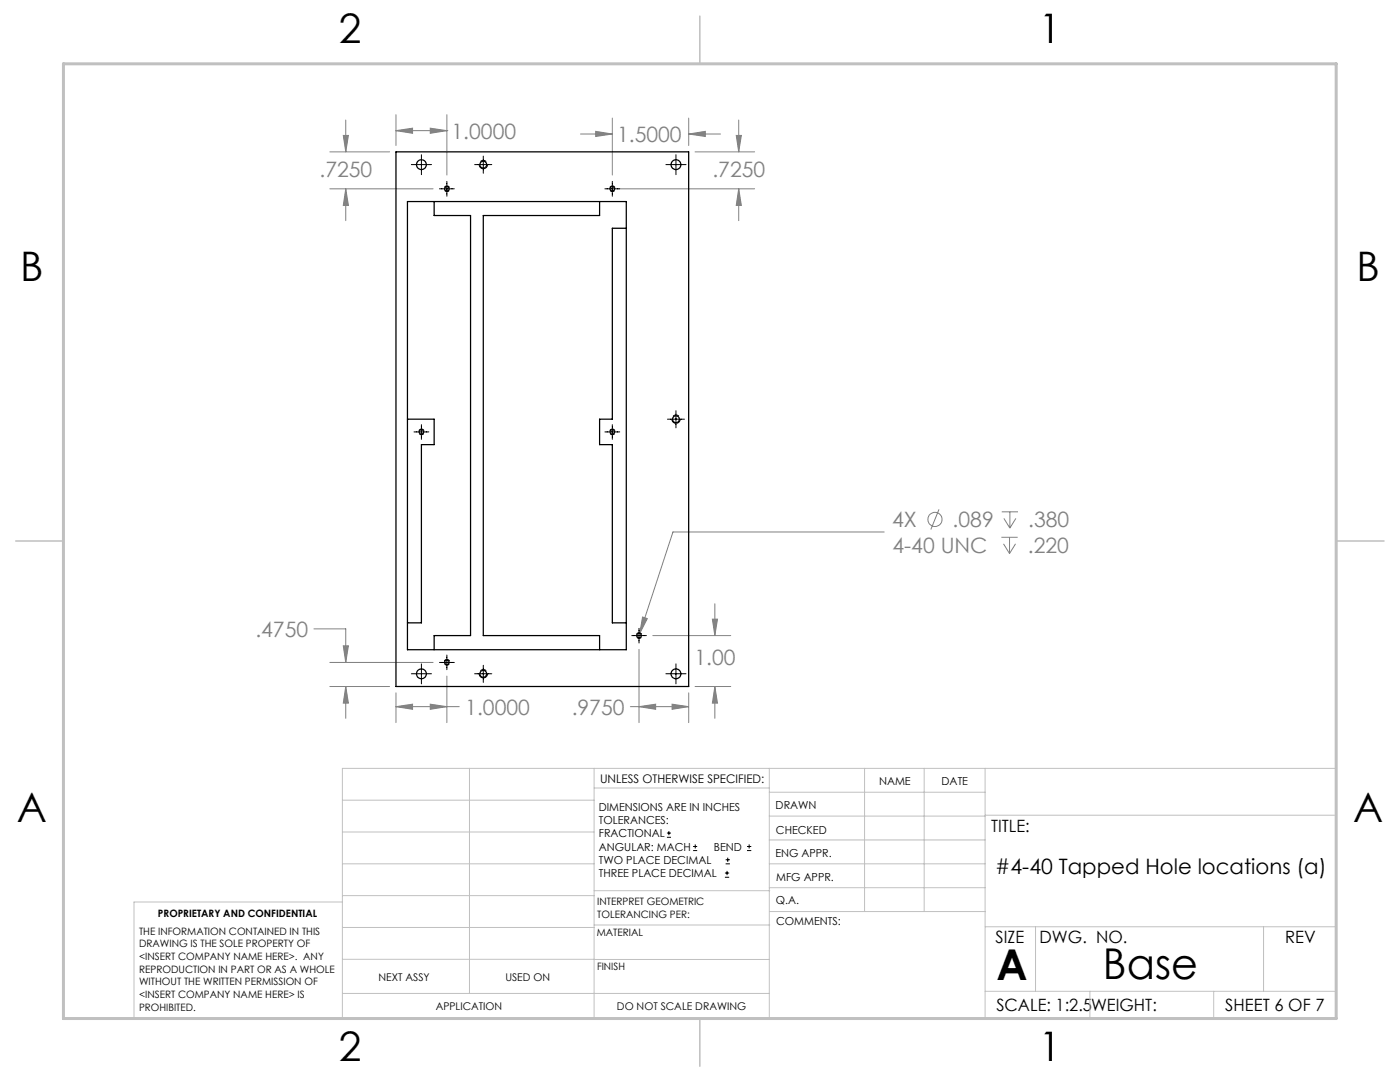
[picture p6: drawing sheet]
<svg xmlns="http://www.w3.org/2000/svg" width="279mm" height="216mm" viewBox="0 0 279 216" stroke-linecap="round" stroke-linejoin="round" font-family="sans-serif">
<g fill="none" stroke="#808080" stroke-width=".2">
<path d="M65.8 37.7h20.6M65.8 30.3h12M68.5 27h1l-.5 3.3zM69 37.7l.5 3.3h-1zM69 24v6.3M69 37.7v6.3M79 26.1l3.3-.5v1zM79 22.9v6.1M79 26.1h10.2M85.9 25.6l3.3 .5-3.3 .5zM89.2 26.1h.1M89.2 22.9v12"/>
<path d="M115.9 26.7h6.3M118.9 26.2l3.3 .5-3.3 .5zM122.2 23.6v11.3M123.5 37.7h27.1M137.4 26.7l3.4-.5v1zM137.4 23.6v5.4M137.4 26.7h6.4M138.7 30.3h11.9M146.9 27h1.1l-.6 3.3zM147.4 37.7l.6 3.3h-1.1zM147.4 24v6.3M147.4 37.7v6.3"/>
<path d="M176.5 106.2h-42.2l-6.6 20.2M187.4 101.6l-1.6 4.1M199.8 107.2h3.3M199.9 102.1h3.3M200.3 108.5l1.2 2M200.3 103.4l1.2 2M201.5 107.2v3.3M201.5 102.1v3.3M202.7 108.5l-1.2 2M202.7 103.4l-1.2 2M62.7 125.5h6.3v6.7M65.8 137h12"/>
<path d="M65.8 132.2h20.6M68.5 128.9h1l-.5 3.3zM69 137l.5 3.3h-1zM69 137v6.3M79 138.3v5.9M89.2 134.9v9.3M127.5 129.6v14.6M128.2 123.1l1 .3-1.5 3zM130.3 126.8h15.5M137.4 138.3v5.9M138.7 137h7.1M142.2 123.5h1l-.5 3.3z"/>
<path d="M142.7 137l.5 3.3h-1zM142.7 120.5v6.3M142.7 137v6.3M79 141l3.3-.5v1zM79 141h12.7M85.9 140.5l3.3 .5-3.3 .5zM125.8 141h11.6M127.5 141l3.3-.5v1zM134.1 140.5l3.3 .5-3.3 .5z"/>
<circle cx="186.6" cy="103.7" r="1.4"/>
</g>
<g fill="none" stroke="#000" stroke-width=".2">
<path d="M82.1 32.8h4M84.1 30.9v4M87.7 37.7h3M89.2 36.2v3M94.7 32.8h3.4M96.4 31.2v3.4M120.7 37.7h3M122.2 36.2v3M132.9 32.8h4M134.9 30.9v4M82.6 86.2h3M84.1 84.7v3"/>
<path d="M120.7 86.2h3M122.2 84.7v3M133.2 83.6h3.4M134.9 82v3.4M82.1 134.4h4M84.1 132.5v4M87.7 132.2h3M89.2 130.7v2.9M94.7 134.4h3.4M96.4 132.8v3.4M126.1 126.8h2.9M127.5 125.4v2.9"/>
<path d="M132.9 134.4h4M134.9 132.5v4M133.1 167.1h.8M133.1 166.2h.8M133.5 165.8v.9M138.3 169.7h.8M138.3 168.9h.8M138.7 168.5v.8M144.7 175h.8M144.7 174.2h.8M144.8 172.4h.9M144.8 171.6h.9"/>
<path d="M145.1 173.8v.8M145.2 171.1v.9M149.1 169.7h.8M149.1 168.9h.8M149.5 168.5v.8"/>
</g>
<path d="M89.2 38.2a.57 .57 0 0 1-.5-.8 .57 .57 0 0 1 1-.1 .57 .57 0 0 1-.4 .9h-.1M122.2 38.2a.57 .57 0 0 1-.5-.8 .57 .57 0 0 1 1-.1 .57 .57 0 0 1-.4 .9h-.1M84.1 86.7a.57 .57 0 0 1-.5-.8 .57 .57 0 0 1 1-.1 .57 .57 0 0 1-.4 .9h-.1M122.2 86.7a.57 .57 0 0 1-.5-.8 .57 .57 0 0 1 1-.1 .57 .57 0 0 1-.4 .9h-.1M89.2 132.7a.57 .57 0 0 1-.5-.8 .57 .57 0 0 1 1-.1 .57 .57 0 0 1-.4 .9h-.1M127.6 127.4a.57 .57 0 0 1-.6-.8 .57 .57 0 0 1 1-.1 .57 .57 0 0 1-.3 .9h-.1" fill="none" stroke="#000" stroke-width=".2" stroke-dasharray="1.3 .6" stroke-dashoffset=".8" stroke-linecap="butt"/>
<path d="M96.5 33.7a.83 .83 0 0 1-.8-1.2 .83 .83 0 0 1 1.4-.2 .83 .83 0 0 1-.5 1.4h-.1M134.9 84.5a.83 .83 0 0 1-.7-1.2 .83 .83 0 0 1 1.4-.2 .83 .83 0 0 1-.6 1.4h-.1M96.5 135.3a.83 .83 0 0 1-.8-1.2 .83 .83 0 0 1 1.4-.2 .83 .83 0 0 1-.5 1.4h-.1" fill="none" stroke="#000" stroke-width=".2" stroke-dasharray="1.3 .6" stroke-dashoffset="-.1" stroke-linecap="butt"/>
<g fill="none" stroke="#c0c0c0" stroke-width=".2">
<path d="M68.3 159.7h50.3M93.7 153.3v44.9M118.6 153.3v49.9M118.6 157.2h34.9M153.5 153.3v49.9M153.5 158.1h43.1M172.5 153.3v28.6M184.4 153.3v28.6M196.6 153.3v49.9M68.3 180h-41.6v23.2h240v-49.9h-198.4v49.9M68.3 178.7h50.3M68.3 172.4h50.3"/>
<path d="M68.3 166h50.3M118.6 177.7h35M153.5 167.6h43.1M153.5 162.8h43.1M153.5 172.4h43.1M153.5 177.1h43.1M196.6 162.7h70.1M68.3 198.2h85.2M68.3 191.4l85.2 .1M68.3 185.1h50.3M118.6 184.6h35M153.6 181.9h43"/>
<path d="M196.6 197.8h70.1M196.6 184.9h70.1M206.7 184.9v12.9M217.5 197.8v5.4M242.2 197.8v5.4M252.2 184.9v12.9"/>
</g>
<path d="M139.7 3.2v9.5M3.1 107.9h9.6M266.7 107.9h9.5M139.7 203.2v9.6" fill="none" stroke="#c0c0c0" stroke-width=".3"/>
<path d="M12.7 12.7h254v190.5h-254z" fill="none" stroke="#c0c0c0" stroke-width=".6"/>
<path d="M147.4 37.7l.6 3.3h-1.1zM146.9 27h1.1l-.6 3.3zM68.5 27h1l-.5 3.3zM69 37.7l.5 3.3h-1zM142.7 137l.5 3.3h-1zM142.2 123.5h1l-.5 3.3zM68.5 128.9h1l-.5 3.3zM69 137l.5 3.3h-1zM79 26.1l3.3-.5v1zM85.9 25.6l3.3 .5-3.3 .5zM118.9 26.2l3.3 .5-3.3 .5zM137.4 26.7l3.4-.5v1zM79 141l3.3-.5v1zM85.9 140.5l3.3 .5-3.3 .5zM134.1 140.5l3.3 .5-3.3 .5zM127.5 141l3.3-.5v1zM128.2 123.1l-.5 3.3 1.5-3z" fill="#808080"/>
<g fill="none" stroke="#000" stroke-width=".25">
<path d="M79 30.3h58.4v106.7h-58.4zM81.3 40.2h43.7v89.4h-43.7zM86.6 40.2v2.8h7.3v83.8h-7.3v2.8M119.7 40.2v2.8h-23.3v83.8h23.3v2.8M125 45.5h-2.8v38.1h-2.5v5.1h2.5v35.6h2.8M81.3 83.6h5.3v5.1h-2.5v35.6h-2.8"/>
<circle cx="84.1" cy="32.8" r=".98"/>
<circle cx="89.2" cy="37.7" r=".46"/>
<circle cx="96.4" cy="32.9" r=".69"/>
<circle cx="122.2" cy="37.7" r=".46"/>
<circle cx="134.9" cy="32.8" r=".98"/>
<circle cx="84.1" cy="86.2" r=".46"/>
<circle cx="122.2" cy="86.2" r=".46"/>
<circle cx="134.9" cy="83.7" r=".69"/>
<circle cx="84.1" cy="134.4" r=".98"/>
<circle cx="89.2" cy="132.2" r=".45"/>
<circle cx="96.4" cy="134.5" r=".69"/>
<circle cx="127.5" cy="126.8" r=".46"/>
<circle cx="134.9" cy="134.4" r=".98"/>
</g>
<g font-size="8.5">
<text x="198.9" y="195.5">A</text>
<text x="220.1" y="195.4">Base</text>
</g>
<g font-size="8.1">
<text x="67.6" y="8.5">2</text>
<text x="207.3" y="8.5">1</text>
<text x="4" y="56.2">B</text>
<text x="270.7" y="56.2">B</text>
<text x="3.3" y="164.1">A</text>
<text x="270" y="164.1">A</text>
<text x="67.6" y="211.7">2</text>
<text x="207.3" y="211.7">1</text>
</g>
<g font-size="4.2" fill="#808080">
<text x="90.1" y="27.7">1.0000</text>
<text x="123.1" y="28.3">1.5000</text>
<text x="63.8" y="35.3">.7250</text>
<text x="142.2" y="35.3">.7250</text>
<text x="178.1" y="105.2">4X</text>
<text x="190.1" y="105.2">.089</text>
<text x="205.2" y="105.2">.380</text>
<text x="178.1" y="110.3">4-40 UNC</text>
<text x="205.1" y="110.3">.220</text>
<text x="51" y="127.1">.4750</text>
<text x="138.6" y="132.7">1.00</text>
<text x="92.9" y="142.6">1.0000</text>
<text x="114.1" y="142.6">.9750</text>
</g>
<text font-size="4.2" x="198.6" y="174.4">#4-40 Tapped Hole locations (a)</text>
<g font-size="3.4">
<text x="197.8" y="166">TITLE:</text>
<text x="198.7" y="188.1">SIZE</text>
<text x="207.5" y="188.1">DWG. NO.</text>
<text x="256.5" y="188.2">REV</text>
<text x="198.8" y="201.7">SCALE: 1:2.5</text>
<text x="217.7" y="201.8">WEIGHT:</text>
<text x="244.5" y="201.7">SHEET 6 OF 7</text>
</g>
<text font-size="2.4" x="119.8" y="156.2">UNLESS OTHERWISE SPECIFIED:</text>
<g font-size="2.2">
<text x="119.5" y="161.8">DIMENSIONS ARE IN INCHES</text>
<text x="154.8" y="161.4">DRAWN</text>
<text x="175.4" y="156.6">NAME</text>
<text x="187.9" y="156.7">DATE</text>
<text x="119.5" y="164.4">TOLERANCES:</text>
<text x="119.5" y="167.1">FRACTIONAL</text>
<text x="154.9" y="166.3">CHECKED</text>
<text x="119.5" y="169.7">ANGULAR: MACH</text>
<text x="119.5" y="172.4">TWO PLACE DECIMAL</text>
<text x="142.5" y="169.7">BEND</text>
<text x="154.8" y="171">ENG APPR.</text>
<text x="119.5" y="175">THREE PLACE DECIMAL</text>
<text x="154.9" y="175.7">MFG APPR.</text>
<text x="154.9" y="180.4">Q.A.</text>
<text x="154.9" y="184.6">COMMENTS:</text>
</g>
<g font-size="2.1">
<text x="75.5" y="195.7">NEXT ASSY</text>
<text x="100.9" y="195.7">USED ON</text>
<text x="86.9" y="201.5">APPLICATION</text>
<text x="123.1" y="201.6">DO NOT SCALE DRAWING</text>
</g>
<g font-size="2">
<text x="31.5" y="182.9">PROPRIETARY AND CONFIDENTIAL</text>
<text x="119.2" y="180.6">INTERPRET GEOMETRIC</text>
<text x="119.2" y="183.1">TOLERANCING PER:</text>
<text x="27.8" y="186.5">THE INFORMATION CONTAINED IN THIS</text>
<text x="27.8" y="189">DRAWING IS THE SOLE PROPERTY OF</text>
<text x="27.8" y="191.6">&lt;INSERT COMPANY NAME HERE&gt;. ANY</text>
<text x="119.1" y="186.7">MATERIAL</text>
<text x="27.8" y="194.1">REPRODUCTION IN PART OR AS A WHOLE</text>
<text x="27.8" y="196.6">WITHOUT THE WRITTEN PERMISSION OF</text>
<text x="119.1" y="193.5">FINISH</text>
<text x="27.8" y="199.1">&lt;INSERT COMPANY NAME HERE&gt; IS</text>
<text x="27.8" y="201.7">PROHIBITED.</text>
</g>
</svg>
